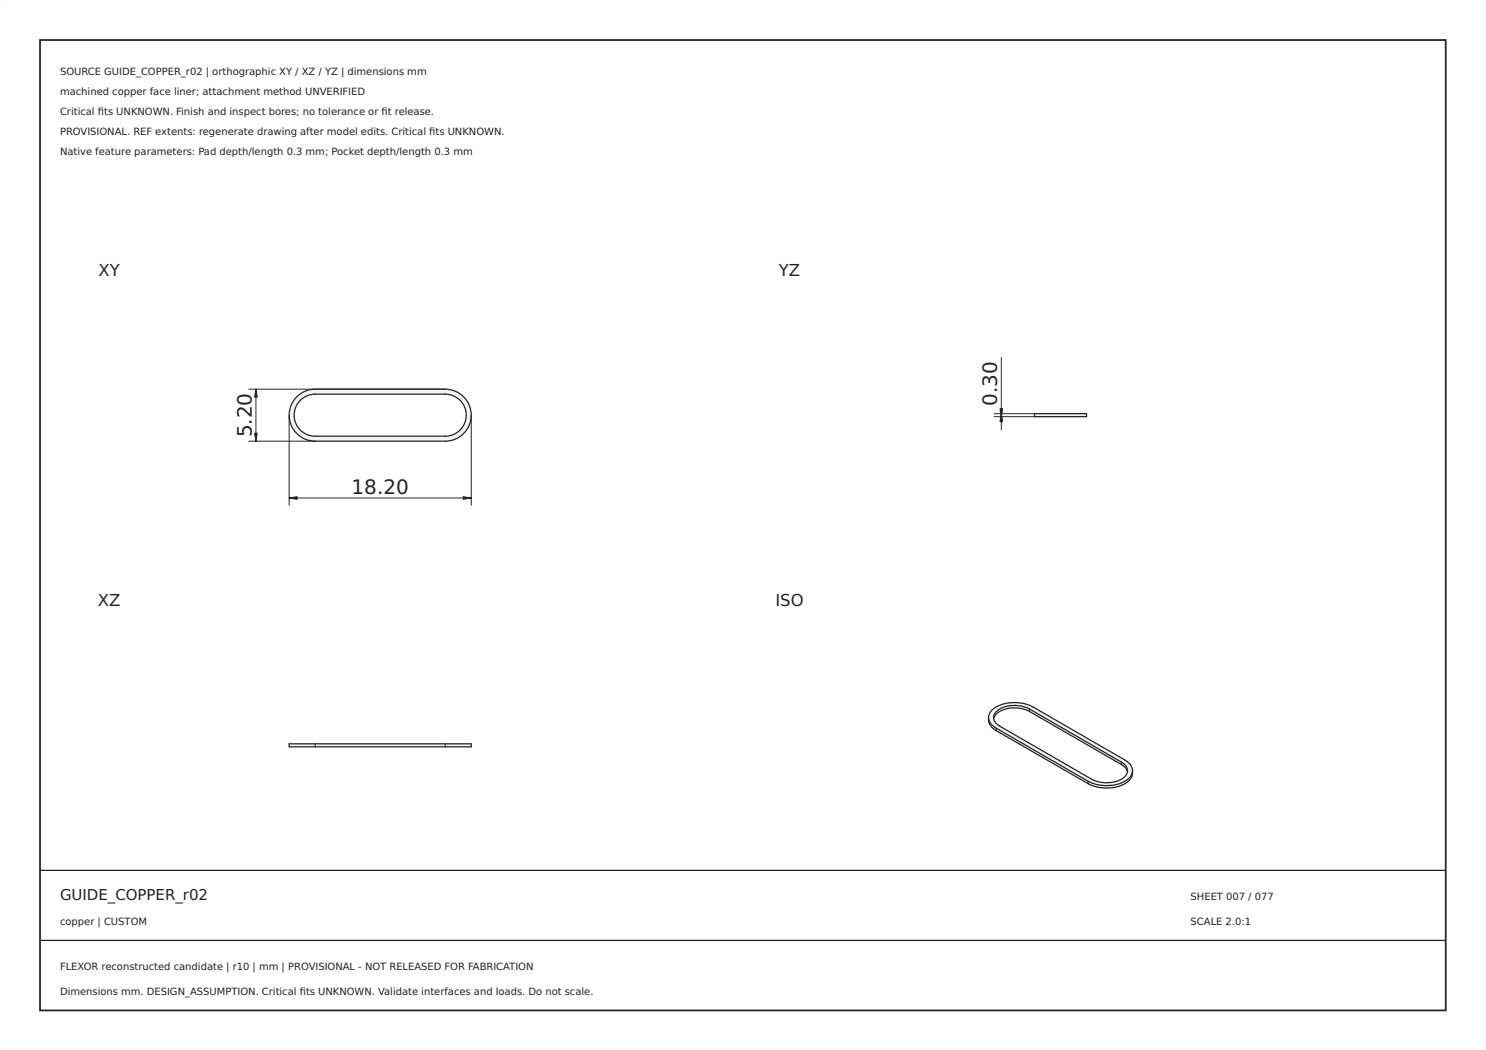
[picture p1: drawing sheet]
<svg xmlns="http://www.w3.org/2000/svg" width="297mm" height="210mm" viewBox="0 0 297 210" stroke-linecap="round" stroke-linejoin="round" font-family="sans-serif">
<path d="M0 0h297v210h-297zM0 0v210h297v-210z" fill="#000"/>
<path d="M8 8h281v194h-281z" fill="none" stroke="#222" stroke-width=".35"/>
<path d="M8 174h281zM8 188h281z" fill="#000" stroke="#222" stroke-width=".25"/>
<path d="M59.3 79.3a5.2 5.2 0 0 1 3.7-1.5h26a5.2 5.2 0 0 1 5.2 5.2 5.2 5.2 0 0 1-5.2 5.2h-26a5.2 5.2 0 0 1-4.8-3.2 5.2 5.2 0 0 1 1.1-5.7zM59.8 80.3a4.2 4.2 0 0 0-.6 4.5 4.2 4.2 0 0 0 3.8 2.4h26a4.2 4.2 0 0 0 4.2-4.2 4.2 4.2 0 0 0-4.2-4.2h-26a4.2 4.2 0 0 0-3.2 1.5z" fill-rule="evenodd" fill="#f1f3f5"/>
<path d="M59.3 79.3a5.2 5.2 0 0 1 3.7-1.5h26a5.2 5.2 0 0 1 5.2 5.2 5.2 5.2 0 0 1-5.2 5.2h-26a5.2 5.2 0 0 1-4.8-3.2 5.2 5.2 0 0 1 1.1-5.7zM59.8 80.3a4.2 4.2 0 0 1 3.2-1.5h26a4.2 4.2 0 0 1 4.2 4.2 4.2 4.2 0 0 1-4.2 4.2h-26a4.2 4.2 0 0 1-3.8-2.4 4.2 4.2 0 0 1 .6-4.5z" fill="none" stroke="#212529" stroke-width=".25"/>
<path d="M49.7 77.8h39.3M51.2 77.8v10.4M49.7 88.2h13.3M57.8 99.6h36.4M57.8 83v18M94.2 83v18" fill="none" stroke="#212529" stroke-width=".2"/>
<g fill="#212529" stroke="#212529" stroke-width=".2">
<path d="M92.6 99.3l1.6 .3-1.6 .2z"/>
<path d="M57.8 99.6l1.6-.3v.5z"/>
<path d="M51.2 77.8l.2 1.6h-.5z"/>
<path d="M50.9 86.6h.5l-.2 1.6z"/>
</g>
<g fill="#f1f3f5">
<path d="M57.8 148.7h5.2v.6h-5.2z" fill-rule="evenodd"/>
<path d="M63 148.7h26v.6h-26z" fill-rule="evenodd"/>
<path d="M89 148.7h5.2v.6h-5.2z" fill-rule="evenodd"/>
</g>
<path d="M57.8 148.7h36.4v.6h-36.4z" fill="none" stroke="#212529" stroke-width=".25"/>
<path d="M63 148.7v.6M89 148.7v.6" fill="none" stroke="#212529" stroke-width=".2"/>
<path d="M206.8 82.7h10.4v.6h-10.4z" fill-rule="evenodd" fill="#f1f3f5"/>
<path d="M206.8 82.7h10.4v.6h-10.4z" fill="none" stroke="#212529" stroke-width=".25"/>
<path d="M200.2 71.5v14.4M198.7 82.7h8.1M198.7 83.3h8.1" fill="none" stroke="#212529" stroke-width=".2"/>
<g fill="#212529" stroke="#212529" stroke-width=".2">
<path d="M200.2 82.7l.2 1.6h-.5z"/>
<path d="M199.9 81.7h.5l-.2 1.6z"/>
</g>
<g fill="#f1f3f5">
<path d="M197.6 143.4a2.6 2.6 0 0 0 1.5 2.2v.5l-.4-.3a2.37 2.37 0 0 1-1.1-2.4z" fill-rule="evenodd"/>
<path d="M199.1 145.6l18.4 10.6v.5l-18.4-10.6z" fill-rule="evenodd"/>
<path d="M217.5 156.2a7.7 7.7 0 0 0 8.2-.7l.6-.9 .1-.5a2.62 2.62 0 0 1-1.7 2.7 8.2 8.2 0 0 1-7.2-.1z" fill-rule="evenodd"/>
<path d="M198.3 142a7.7 7.7 0 0 1 8.2-.7l18.4 10.6a2.19 2.19 0 0 1 1.5 1.9 2.19 2.19 0 0 1-1.1 2.1 8 8 0 0 1-7.8 .3l-18.4-10.6a2.2 2.2 0 0 1-.8-3.6zM199.3 142.1a1.75 1.75 0 0 0 .5 3.1l18.4 10.6a6.2 6.2 0 0 0 6.7-.6 1.72 1.72 0 0 0-.7-2.9l-18.4-10.6a6.3 6.3 0 0 0-6.5 .4z" fill-rule="evenodd"/>
<path d="M224.2 152.3a1.95 1.95 0 0 1 1.2 2l-.6-.9-.6-.6z" fill-rule="evenodd"/>
<path d="M205.8 141.7l18.4 10.6v.5l-18.4-10.6z" fill-rule="evenodd"/>
<path d="M199.3 142.1a6.3 6.3 0 0 1 6.5-.4v.5a6.2 6.2 0 0 0-6.7 .6l-.5 .9v-.1a1.71 1.71 0 0 1 .7-1.5z" fill-rule="evenodd"/>
</g>
<path d="M197.6 143.4a2.51 2.51 0 0 0 1.5 2.7l18.4 10.6a7.7 7.7 0 0 0 8.2-.7 2.25 2.25 0 0 0 .7-1.9M197.6 143.4a3.1 3.1 0 0 1 2.4-2.5 8.3 8.3 0 0 1 6.5 .4l18.8 10.9a2.42 2.42 0 0 1 1.1 1.9M197.6 143.4a2.6 2.6 0 0 0 1.5 2.2l18.4 10.6a7.7 7.7 0 0 0 8.2-.7l.6-.9 .1-.5M198.6 143.7a3.2 3.2 0 0 1 2.8-2.1l2-.1 1.3 .3 1.1 .4 18.4 10.6 .9 .9 .3 .6M199.3 142.1a6.3 6.3 0 0 1 6.5-.4l18.4 10.6a1.81 1.81 0 0 1 1.2 1.8 1.81 1.81 0 0 1-1.2 1.7 6.6 6.6 0 0 1-6 0l-18.4-10.6a1.76 1.76 0 0 1-.5-3.1z" fill="none" stroke="#212529" stroke-width=".25"/>
<path d="M199.1 145.6v.5M205.8 141.7v.5M217.5 156.2v.5M224.2 152.3v.5" fill="none" stroke="#212529" stroke-width=".2"/>
<g font-size="4" fill="#212529">
<text x="199.3" y="81.1" transform="rotate(-90 199.3 81.1)">0.30</text>
<text x="50.3" y="87.4" transform="rotate(-90 50.3 87.4)">5.20</text>
<text x="70.3" y="98.7">18.20</text>
</g>
<g font-size="3.3" fill="#212529">
<text x="19.7" y="55.1">XY</text>
<text x="155.7" y="55.1">YZ</text>
<text x="19.6" y="121.1">XZ</text>
<text x="155" y="121.1">ISO</text>
</g>
<text font-size="3" fill="#222" x="12" y="180">GUIDE_COPPER_r02</text>
<g font-size="2" fill="#222">
<text x="12" y="15">SOURCE GUIDE_COPPER_r02 | orthographic XY / XZ / YZ | dimensions mm</text>
<text x="12" y="19">machined copper face liner; attachment method UNVERIFIED</text>
<text x="12" y="23">Critical fts UNKNOWN. Finish and inspect bores; no tolerance or ft release.</text>
<text x="19.6" y="23">i</text>
<text x="76.3" y="23">i</text>
<text x="12" y="27">PROVISIONAL. REF extents: regenerate drawing after model edits. Critical fts UNKNOWN.</text>
<text x="85.8" y="27">i</text>
<text x="12" y="31">Native feature parameters: Pad depth/length 0.3 mm; Pocket depth/length 0.3 mm</text>
<text x="238" y="180">SHEET 007 / 077</text>
<text x="12" y="185">copper | CUSTOM</text>
<text x="238" y="185">SCALE 2.0:1</text>
<text x="12" y="194">FLEXOR reconstructed candidate | r10 | mm | PROVISIONAL - NOT RELEASED FOR FABRICATION</text>
<text x="12" y="199">Dimensions mm. DESIGN_ASSUMPTION. Critical fts UNKNOWN. Validate interfaces and loads. Do not scale.</text>
<text x="59.9" y="199">i</text>
</g>
</svg>
